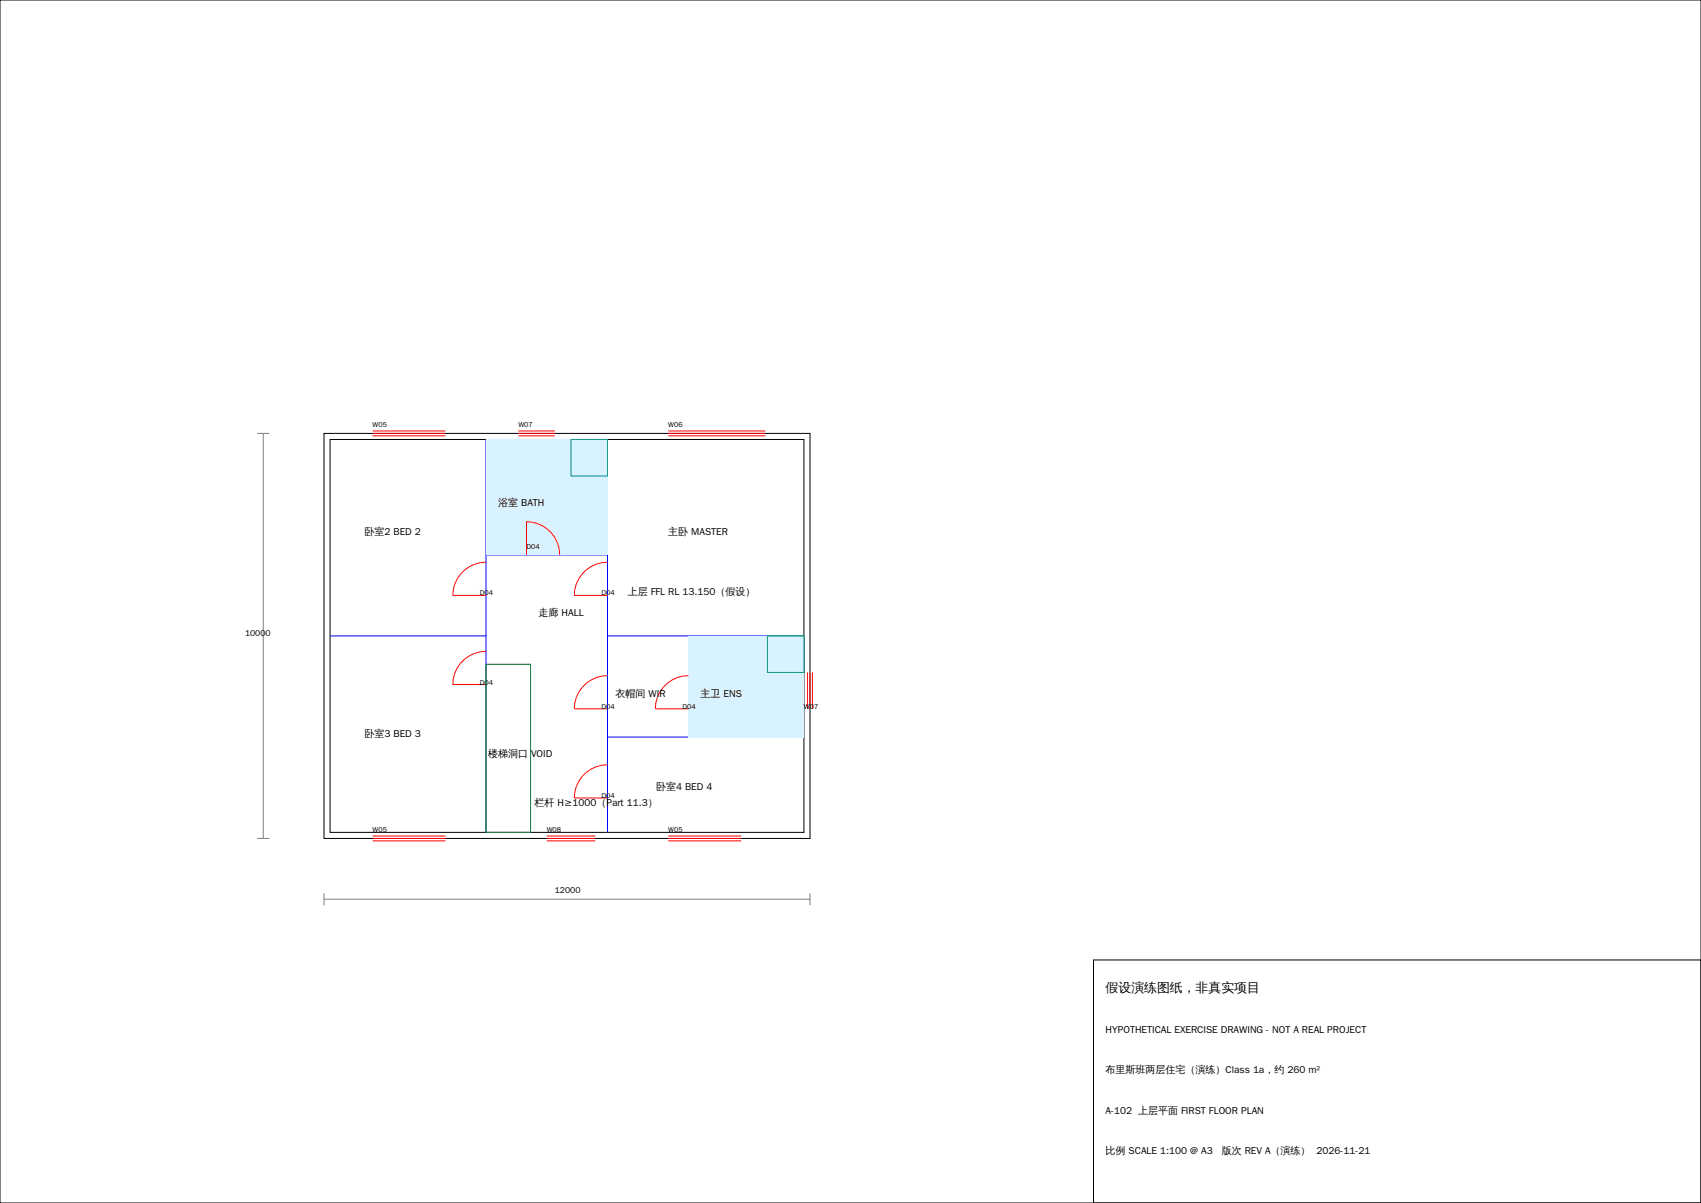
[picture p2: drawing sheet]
<svg xmlns="http://www.w3.org/2000/svg" width="420mm" height="297mm" viewBox="0 0 420 297" stroke-linecap="round" stroke-linejoin="round" font-family="sans-serif">
<!-- layer: VhF -->
<path d="M0 0h420v297h-420zM270 237h150v60h-150z" fill="none" stroke="#000" stroke-width=".25"/>
<path d="M80 107h120v100h-120zM81.5 108.5h117v97h-117z" fill="none" stroke="#000" stroke-width=".25"/>
<!-- layer: QX -->
<path d="M120 108.5v97M150 108.5v97M120 137h30M81.5 157h38.5M150 157h48.5M170 157v25M150 182h48.5" fill="none" stroke="#00f" stroke-width=".25"/>
<g fill="#d9f2ff">
<path d="M170 157h28.5v25h-28.5z"/>
<path d="M120 108.5h30v28.5h-30z"/>
</g>
<path d="M141 108.5h9v9h-9zM189.5 157h9v9h-9z" fill="none" stroke="#099" stroke-width=".25"/>
<!-- layer: zWW -->
<g fill="none" stroke="#f00" stroke-width=".25">
<path d="M92 107.6h18M92 107h18M92 106.4h18M128 107.6h9M128 107h9M128 106.4h9M165 107.6h24M165 107h24M165 106.4h24M120 138.8a8.2 8.2 0 0 0-8.2 8.2h8.2M130 137v-8.2a8.2 8.2 0 0 1 8.2 8.2M150 138.8a8.2 8.2 0 0 0-8.2 8.2h8.2"/>
<path d="M120 160.8a8.2 8.2 0 0 0-8.2 8.2h8.2M150 166.8a8.2 8.2 0 0 0-8.2 8.2h8.2M170 166.8a8.2 8.2 0 0 0-8.2 8.2h8.2M199.4 166v9M200 166v9M200.6 166v9M150 188.8a8.2 8.2 0 0 0-8.2 8.2h8.2M92 207.6h18M92 207h18M92 206.4h18M135 207.6h12M135 207h12"/>
<path d="M135 206.4h12M165 207.6h18M165 207h18M165 206.4h18"/>
</g>
<!-- layer: i|h -->
<path d="M120 164h11v41.5h-11zM131 164v41.5" fill="none" stroke="#008000" stroke-width=".25"/>
<path d="M63.5 107h3M65 107v100M63.5 207h3M80 222h120M80 220.5v3M200 220.5v3" fill="none" stroke="#808080" stroke-width=".25"/>
<text font-size="3.2" x="273" y="245">假设演练图纸，非真实项目</text>
<g font-size="2.5">
<text x="123" y="125">浴室 BATH</text>
<text x="90" y="132">卧室2 BED 2</text>
<text x="165" y="132">主卧 MASTER</text>
<text x="155" y="147">上层 FFL RL 13.150（假设）</text>
<text x="133" y="152">走廊 HALL</text>
<text x="152" y="172">衣帽间 WIR</text>
<text x="173" y="172">主卫 ENS</text>
<text x="90" y="182">卧室3 BED 3</text>
<text x="120.5" y="187">楼梯洞口 VOID</text>
<text x="162" y="195">卧室4 BED 4</text>
<text x="132" y="199">栏杆 H≥1000（Part 11.3）</text>
<text x="273" y="255">HYPOTHETICAL EXERCISE DRAWING - NOT A REAL PROJECT</text>
<text x="273" y="265">布里斯班两层住宅（演练）Class 1a，约 260 m²</text>
<text x="273" y="275">A-102 上层平面 FIRST FLOOR PLAN</text>
<text x="273" y="285">比例 SCALE 1:100 @ A3</text>
<text x="301.6" y="285">版次 REV A（演练） 2026-11-21</text>
</g>
<g font-size="2.1">
<text x="60.5" y="157">10000</text>
<text x="137" y="220.5">12000</text>
</g>
<g font-size="1.8">
<text x="92" y="105.5">W05</text>
<text x="128" y="105.5">W07</text>
<text x="165" y="105.5">W06</text>
<text x="130" y="135.5">D04</text>
<text x="118.5" y="147">D04</text>
<text x="148.5" y="147">D04</text>
<text x="118.5" y="169">D04</text>
<text x="148.5" y="175">D04</text>
<text x="168.5" y="175">D04</text>
<text x="198.5" y="175">W07</text>
<text x="148.5" y="197">D04</text>
<text x="92" y="205.5">W05</text>
<text x="135" y="205.5">W08</text>
<text x="165" y="205.5">W05</text>
</g>
</svg>
